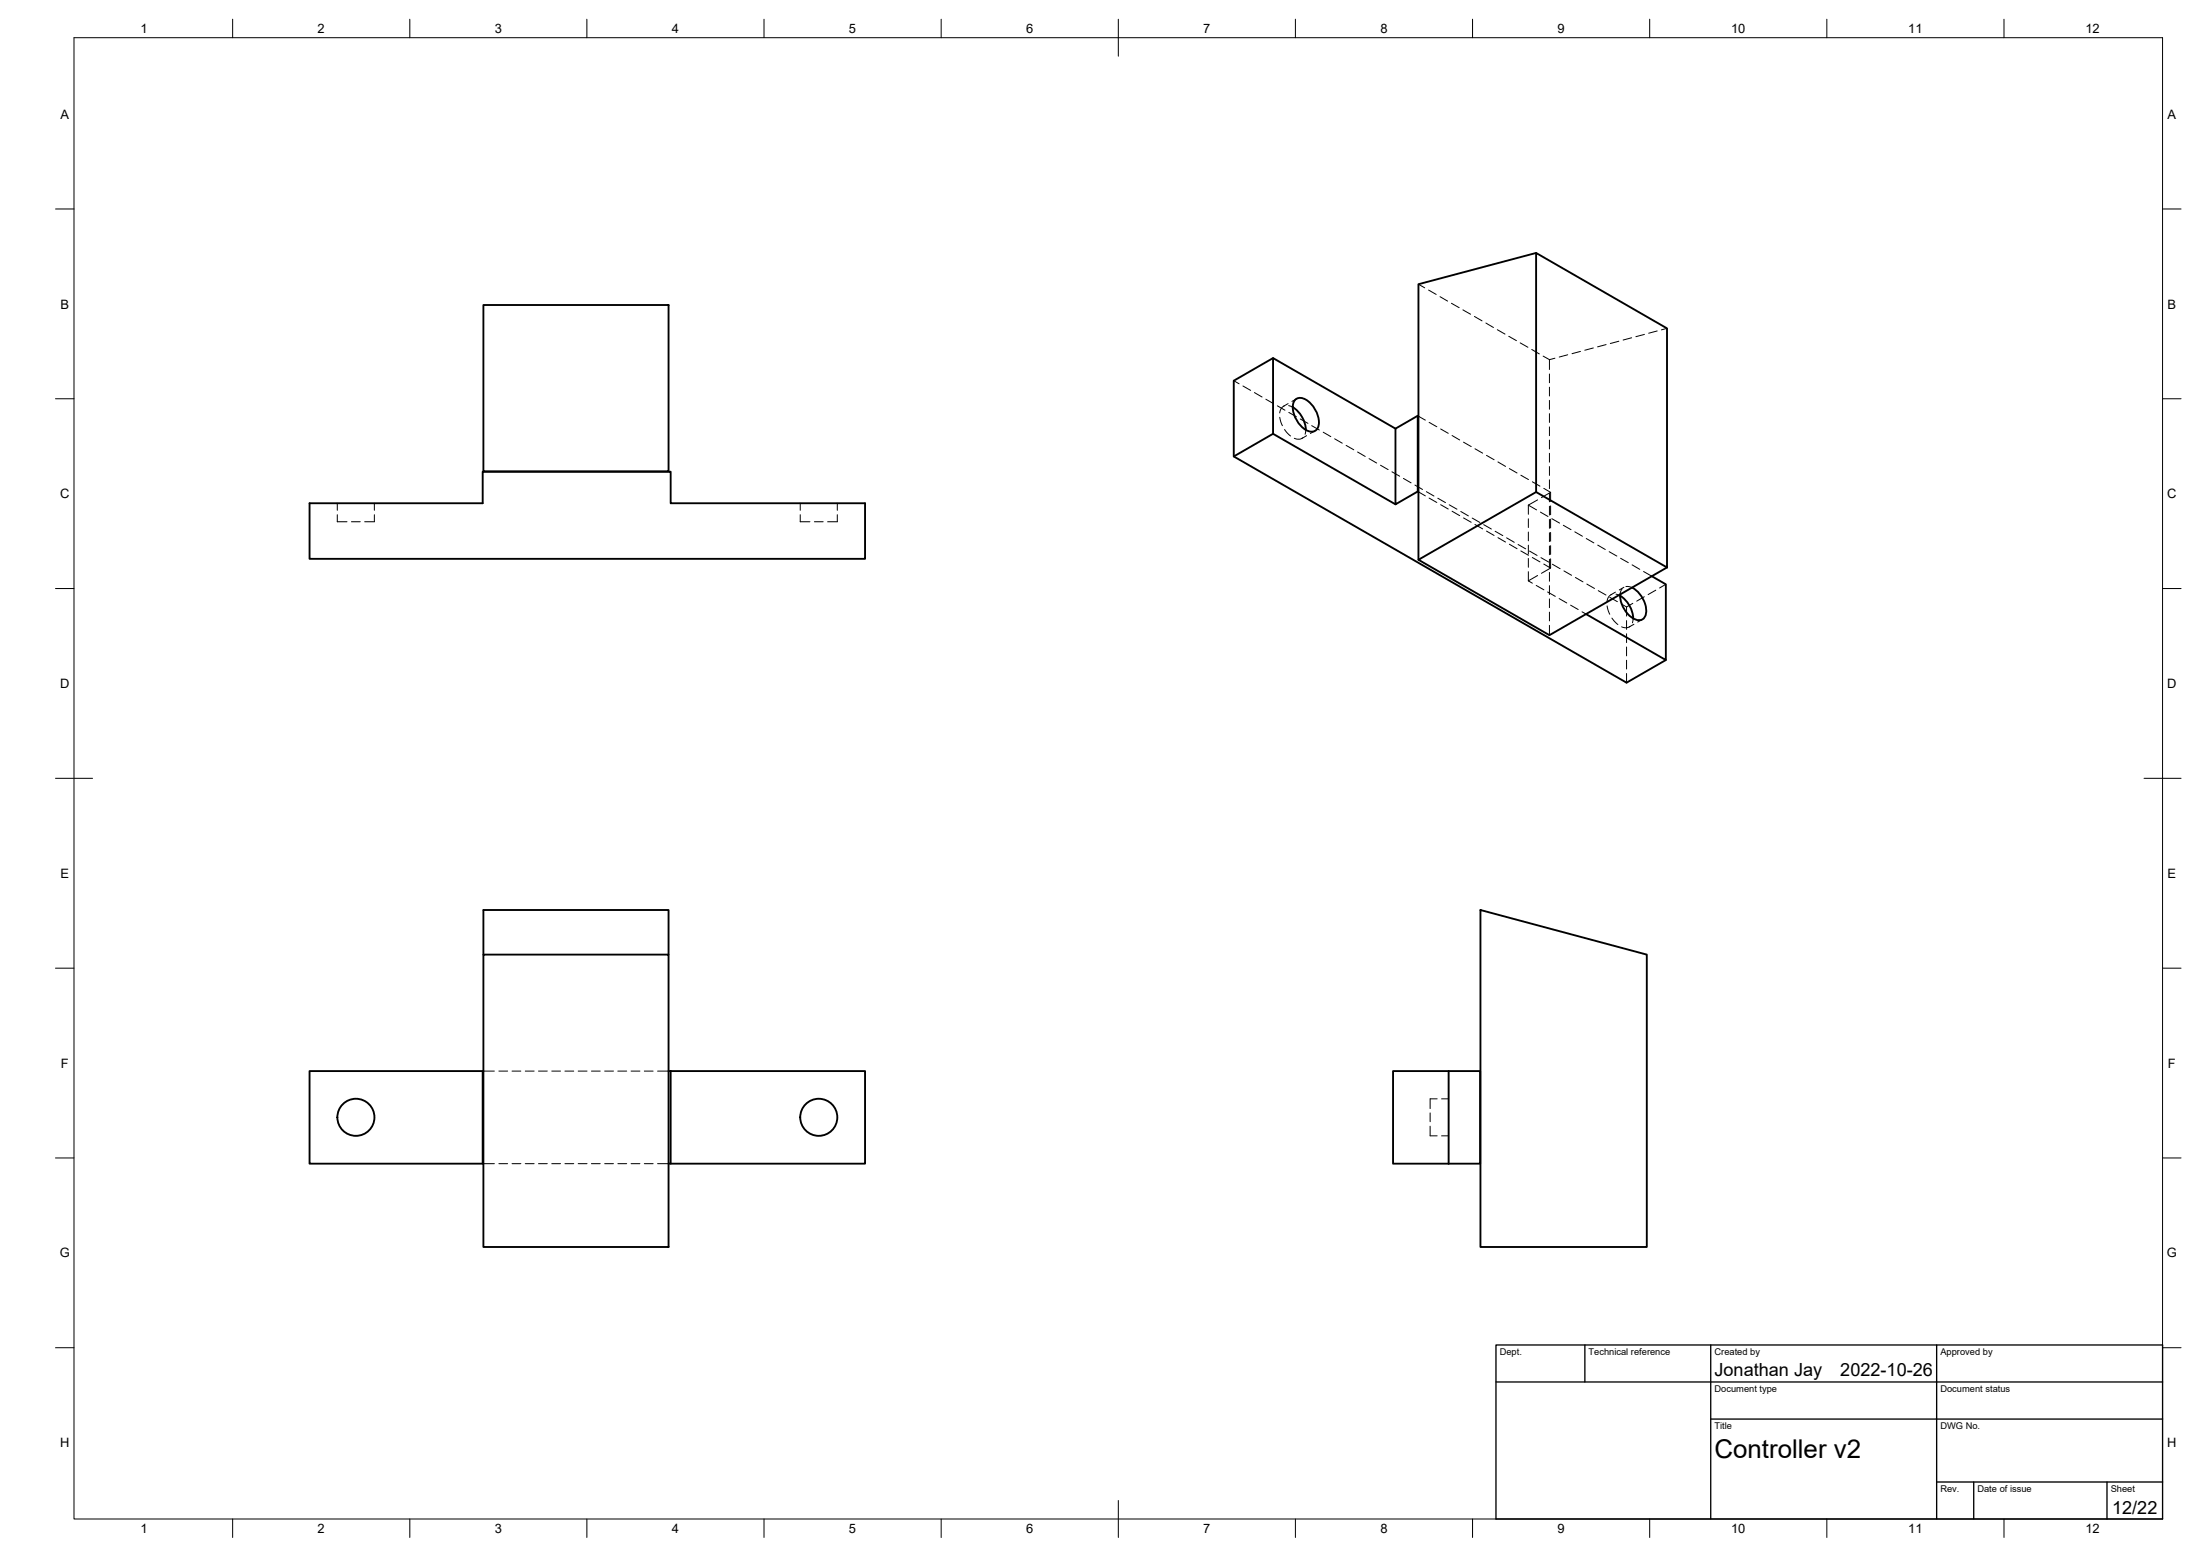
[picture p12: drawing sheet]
<svg xmlns="http://www.w3.org/2000/svg" width="594mm" height="420mm" viewBox="0 0 594 420" stroke-linecap="round" stroke-linejoin="round" font-family="sans-serif">
<!-- layer: Visible -->
<g fill="none" stroke="#000" stroke-width=".51">
<path d="M414.8 68.3l35.4 20.4v64.5l-35.4-20.3zM414.8 68.3l-31.8 8.5v74.4M130.5 82.4h50v44.9h-50zM343.8 96.7l-10.6 6.1v20.5l106 61 10.6-6.1M343.8 117.1l-10.6 6.2M349.1 109.9a7.8 7.8 0 0 1 3.5 6.2M349.7 108a2.54 2.54 0 0 1 3.6 .3 7 7 0 0 1 2.6 7.2 2.1 2.1 0 0 1-3.3 .6 7.2 7.2 0 0 1-3.2-7.6zM376.8 115.7l-33-19v20.4l33 19.1M382.8 112.3l-6 3.4v20.5l6-3.5M383 112.4l-.2-.1v20.4l.2 .1M83.6 135.9h46.7v-8.5h50.8v8.5h52.5v15h-150zM414.8 132.9l-31.8 18.3 35.4 20.3 31.8-18.3"/>
<path d="M440.7 158.7a7.4 7.4 0 0 1 3.7 7.2 2.16 2.16 0 0 1-3.7 .9 7.8 7.8 0 0 1-3.2-6.3M446 155.6l3.8 2.2v20.4l-21.5-12.4M437.5 160.9a7.8 7.8 0 0 1 3.5 6.1M130.5 257.8h50v78.9h-50zM130.5 257.8v-12.1h50v12.1M399.8 245.7l44.9 12.1v78.9h-44.9zM130.3 289.2h-46.7v25h46.7M130.5 289.2h-.2v25h.2M180.5 289.2h.6M181.1 289.2v25h-.6M181.1 289.2h52.5v25h-52.5M391.2 289.2h8.5v25h-8.5"/>
<path d="M391.2 289.2h-15v25h15M391.2 289.2v25"/>
<circle cx="96.1" cy="301.7" r="5"/>
<circle cx="221.1" cy="301.7" r="5"/>
</g>
<!-- layer: Hidden -->
<g fill="none" stroke="#000" stroke-width=".27">
<path d="M383 76.8l1.7 .9M385.8 78.3l2 1.2M388.9 80.1l2 1.2M391.9 81.9l2.1 1.2M395 83.7l2.1 1.2M398.1 85.4l2.1 1.2M401.2 87.2l2.1 1.2M404.3 89l2.1 1.2M407.4 90.8l2.1 1.2M410.5 92.6l2.1 1.2M413.6 94.4l2.1 1.2M416.7 96.2l1.7 .9 1.5-.4"/>
<path d="M418.4 97.1v2.7M423.3 95.8l-2.3 .6M426.8 94.9l-2.3 .6M430.3 94l-2.4 .6M433.7 93l-2.3 .7M437.2 92.1l-2.4 .7M440.6 91.2l-2.3 .6M444.1 90.3l-2.4 .6M447.5 89.4l-2.3 .6M450.2 88.7l-1.6 .4M333.2 102.8l1.4 .8M335.6 104.2l2.1 1.2"/>
<path d="M338.7 106l2.1 1.2M341.8 107.8l2.1 1.2M344.9 109.6l2.1 1.2M345.6 112.7l.7 2.3M346.8 109.6l-.9 .9-.3 1M346.9 116l1.6 1.7M347.8 109l-1.2 .7M348 109.5l1.1 .5M348 111.4l2.1 1.1M350.1 107.7l-1.2 .7M351.1 113.1l2.1 1.2M351.8 118.2l-.9 .4-1.4-.3"/>
<path d="M352.6 116.1l-.2 1.2M352.8 117.6l-1.2 .8M354.2 114.9l2.1 1.2M355.1 116.3l-1.3 .8M357.3 116.7l2.1 1.2M360.4 118.5l2.1 1.2M383 112.4l1.9 1.1M385.9 114l2.1 1.2M389 115.8l2.1 1.2M392.1 117.6l2.1 1.2M395.2 119.4l2.1 1.2M418.4 101v2.4"/>
<path d="M418.4 104.5v2.4M418.4 108.1v2.4M418.4 111.7v2.4M418.4 115.3v2.3M418.4 118.8v2.4M91.1 139v1.9h2.6M91.1 135.9v1.9M101.1 139v1.9h-2.6M101.1 135.9v1.9M216.1 139v1.9h2.6M216.1 135.9v1.9M226.1 139v1.9h-2.6"/>
<path d="M226.1 135.9v1.9M363.5 120.3l2.1 1.2M366.6 122l2.1 1.3M369.7 123.8l2.1 1.2M372.8 125.6l2 1.2M375.9 127.4l2.1 1.2M379 129.2l2 1.2M382.1 131l2 1.2M383 132.8l1.9 1.1M385.2 132.8l2 1.1M385.9 134.5l2.1 1.2M388.3 134.5l2 1.2"/>
<path d="M389 136.3l2.1 1.2M391.4 136.3l2 1.2M392.1 138l2.1 1.2M394.5 138.1l2 1.2M395.2 139.8l2.1 1.2M397.6 139.9l2 1.2M398.3 121.2l2.1 1.2M401.4 123l2.1 1.1M404.5 124.7l2 1.2M407.6 126.5l2.1 1.2M410.7 128.3l2 1.2M412.7 136.4v2.5"/>
<path d="M412.7 136.4l2.2 1.3M413.8 130.1l2 1.2M415.2 135l-2.5 1.4M416 138.3l2 1.2M416.9 131.9l1.8 1M418.4 122.4v2.4M418.4 126v2.4M418.4 129.6v2.3M418.4 133.1v2.4M418.4 136.7v2.4M418.7 132.9v2.5M418.7 136.6v2.4"/>
<path d="M418.7 132.9l-2.5 1.5M94.9 140.9h2.4M219.9 140.9h2.4M398.3 141.6l2.1 1.2M400.6 141.7l2.1 1.2M401.4 143.4l2.1 1.2M403.7 143.4l2.1 1.2M404.5 145.2l2 1.2M406.8 145.2l2.1 1.2M407.6 147l2.1 1.2M409.9 147l2.1 1.2M410.7 148.8l2 1.1"/>
<path d="M412.7 140.1v2.4M412.7 143.7v2.3M412.7 147.2v2.4M412.7 150.8v2.4M412.7 154.4v2.4M412.7 156.8l1.1 .7M413 148.8l2.1 1.2M413.8 150.5l2 1.2M414.8 158.1l2.1 1.2M415.2 155.4l-2.5 1.4M416.1 150.6l2.1 1.2M417.9 159.9l2.1 1.1"/>
<path d="M418.4 140.3v2.4M418.4 143.8v2.4M418.4 147.4v2.4M418.4 151v2.4M418.4 154.6v2.4M418.4 158.1v2.4M418.7 150.9v2.5l-1.8-1.1M418.7 140.2v2.4M418.7 143.8v2.3M418.7 147.3v2.4M418.7 153.4l-2.5 1.4M419.1 140.1l2 1.1"/>
<path d="M419.2 152.4l2.1 1.2M422.1 141.8l2.1 1.2M422.3 154.2l2.1 1.1M425.3 143.6l2 1.2M425.4 155.9l2.1 1.2M428.3 145.4l2.1 1.2M428.5 157.7l2.1 1.2M431.4 147.2l2.1 1.2M431.6 159.5l2.1 1.2M434.5 149l2.1 1.2M436.2 159.9l-1.2 .7M437.6 150.7l2.1 1.2"/>
<path d="M438 159l-.5 1.5M438.5 158.6l-1.2 .7M439.1 158.4l1.6 .3M440.7 152.5l2.1 1.2M443.8 154.3l2.2 1.3M447.1 159.4l-2 1.1M449.8 157.8l-1.7 1M418.4 161.7v2.4M418.4 165.3v2.4M418.4 168.9v2.6M421 161.6l2.1 1.2M424.1 163.4l2.1 1.2"/>
<path d="M427.2 165.2l1.1 .6M434 163.6l.7 2.3M434.7 161.3l2.1 1.2M435.2 160.5l-.8 .6-.4 1.3M435.3 166.9l1.6 1.7M436.4 160.4l1.1 .5M437.8 163.1l1.4 .8v2.5M439.2 167.6v2.3M439.2 171.1v2.4M439.2 174.7v2.4M439.2 178.3v2.4M440.1 169.1l-1.2 .4-1-.3"/>
<path d="M440.9 162.9l-1.7 1M441 167l-.2 1.2M441.2 168.6l-1.3 .7M443.5 167.3l-1.3 .7M444 161.1l-2 1.2M439.2 181.9v2.4M130.5 289.2h3M134.7 289.2h2.4M138.3 289.2h2.4M141.8 289.2h2.4M145.4 289.2h2.4M149 289.2h2.4"/>
<path d="M152.5 289.2h2.4M156.1 289.2h2.4M159.7 289.2h2.4M163.3 289.2h2.4M166.8 289.2h2.4M170.4 289.2h2.4M174 289.2h2.4M177.6 289.2h2.9M388.1 296.7h-1.9v2.6M389.3 296.7h1.9M130.5 314.2h3M134.7 314.2h2.4"/>
<path d="M138.3 314.2h2.4M141.8 314.2h2.4M145.4 314.2h2.4M149 314.2h2.4M152.5 314.2h2.4M156.1 314.2h2.4M159.7 314.2h2.4M163.3 314.2h2.4M166.8 314.2h2.4M170.4 314.2h2.4M174 314.2h2.4M177.6 314.2h2.9"/>
<path d="M386.2 304.1v2.6h1.9M386.2 300.5v2.4M389.3 306.7h1.9"/>
</g>
<!-- layer: BORDER -->
<g fill="none" stroke="#000" stroke-width=".27">
<path d="M20 10.2h564v400h-564zM62.8 5.2v5M110.7 5.2v5M158.5 5.2v5M206.3 5.2v5M254.1 5.2v5M302 5.2v10M349.8 5.2v5M397.6 5.2v5M445.5 5.2v5M493.3 5.2v5M541.1 5.2v5"/>
<path d="M15 56.4h5M584 56.4h5M15 107.7h5M584 107.7h5M15 158.9h5M584 158.9h5M15 210.2h10M579 210.2h10M15 261.4h5M584 261.4h5M15 312.7h5M584 312.7h5"/>
<path d="M15 363.9h5M584 363.9h5M62.8 410.2v5M110.7 410.2v5M158.5 410.2v5M206.3 410.2v5M254.1 410.2v5M302 405.2v10M349.8 410.2v5M397.6 410.2v5M445.5 410.2v5M493.3 410.2v5"/>
<path d="M541.1 410.2v5"/>
</g>
<!-- layer: TITLEBLOCK -->
<path d="M404 363.2h180v47h-180zM404 373.2h180M428 363.2v10M462 363.2v47M523 363.2v47M462 383.2h122M523 400.2h61M533 400.2v10M569 400.2v10" fill="none" stroke="#000" stroke-width=".36"/>
<text font-size="7" x="463" y="393.7">Controller v2</text>
<g font-size="4.9">
<text x="463" y="371.7">Jonathan Jay</text>
<text x="497" y="371.7">2022-10-26</text>
<text x="570.4" y="408.8">12/22</text>
</g>
<g font-size="3.5">
<text x="37.9" y="8.9">1</text>
<text x="85.8" y="8.9">2</text>
<text x="133.6" y="8.9">3</text>
<text x="181.4" y="8.9">4</text>
<text x="229.3" y="8.9">5</text>
<text x="277.1" y="8.9">6</text>
<text x="324.9" y="8.9">7</text>
<text x="372.7" y="8.9">8</text>
<text x="420.6" y="8.9">9</text>
<text x="467.4" y="8.9">10</text>
<text x="515.3" y="8.9">11</text>
<text x="563.1" y="8.9">12</text>
<text x="16.3" y="32">A</text>
<text x="585.3" y="32">A</text>
<text x="16.3" y="83.3">B</text>
<text x="585.3" y="83.3">B</text>
<text x="16.2" y="134.6">C</text>
<text x="585.2" y="134.6">C</text>
<text x="16.2" y="185.8">D</text>
<text x="585.2" y="185.8">D</text>
<text x="16.3" y="237">E</text>
<text x="585.3" y="237">E</text>
<text x="16.4" y="288.3">F</text>
<text x="585.4" y="288.3">F</text>
<text x="16.1" y="339.6">G</text>
<text x="585.1" y="339.6">G</text>
<text x="16.2" y="390.8">H</text>
<text x="585.2" y="390.8">H</text>
<text x="37.9" y="413.9">1</text>
<text x="85.8" y="413.9">2</text>
<text x="133.6" y="413.9">3</text>
<text x="181.4" y="413.9">4</text>
<text x="229.3" y="413.9">5</text>
<text x="277.1" y="413.9">6</text>
<text x="324.9" y="413.9">7</text>
<text x="372.7" y="413.9">8</text>
<text x="420.6" y="413.9">9</text>
<text x="467.4" y="413.9">10</text>
<text x="515.3" y="413.9">11</text>
<text x="563.1" y="413.9">12</text>
</g>
<g font-size="2.5">
<text x="405" y="366">Dept.</text>
<text x="429" y="366">Technical reference</text>
<text x="463" y="366">Created by</text>
<text x="524" y="366">Approved by</text>
<text x="463" y="376">Document type</text>
<text x="524" y="376">Document status</text>
<text x="463" y="386">Title</text>
<text x="524" y="386">DWG No.</text>
<text x="524" y="403">Rev.</text>
<text x="534" y="403">Date of issue</text>
<text x="570" y="403">Sheet</text>
</g>
</svg>
